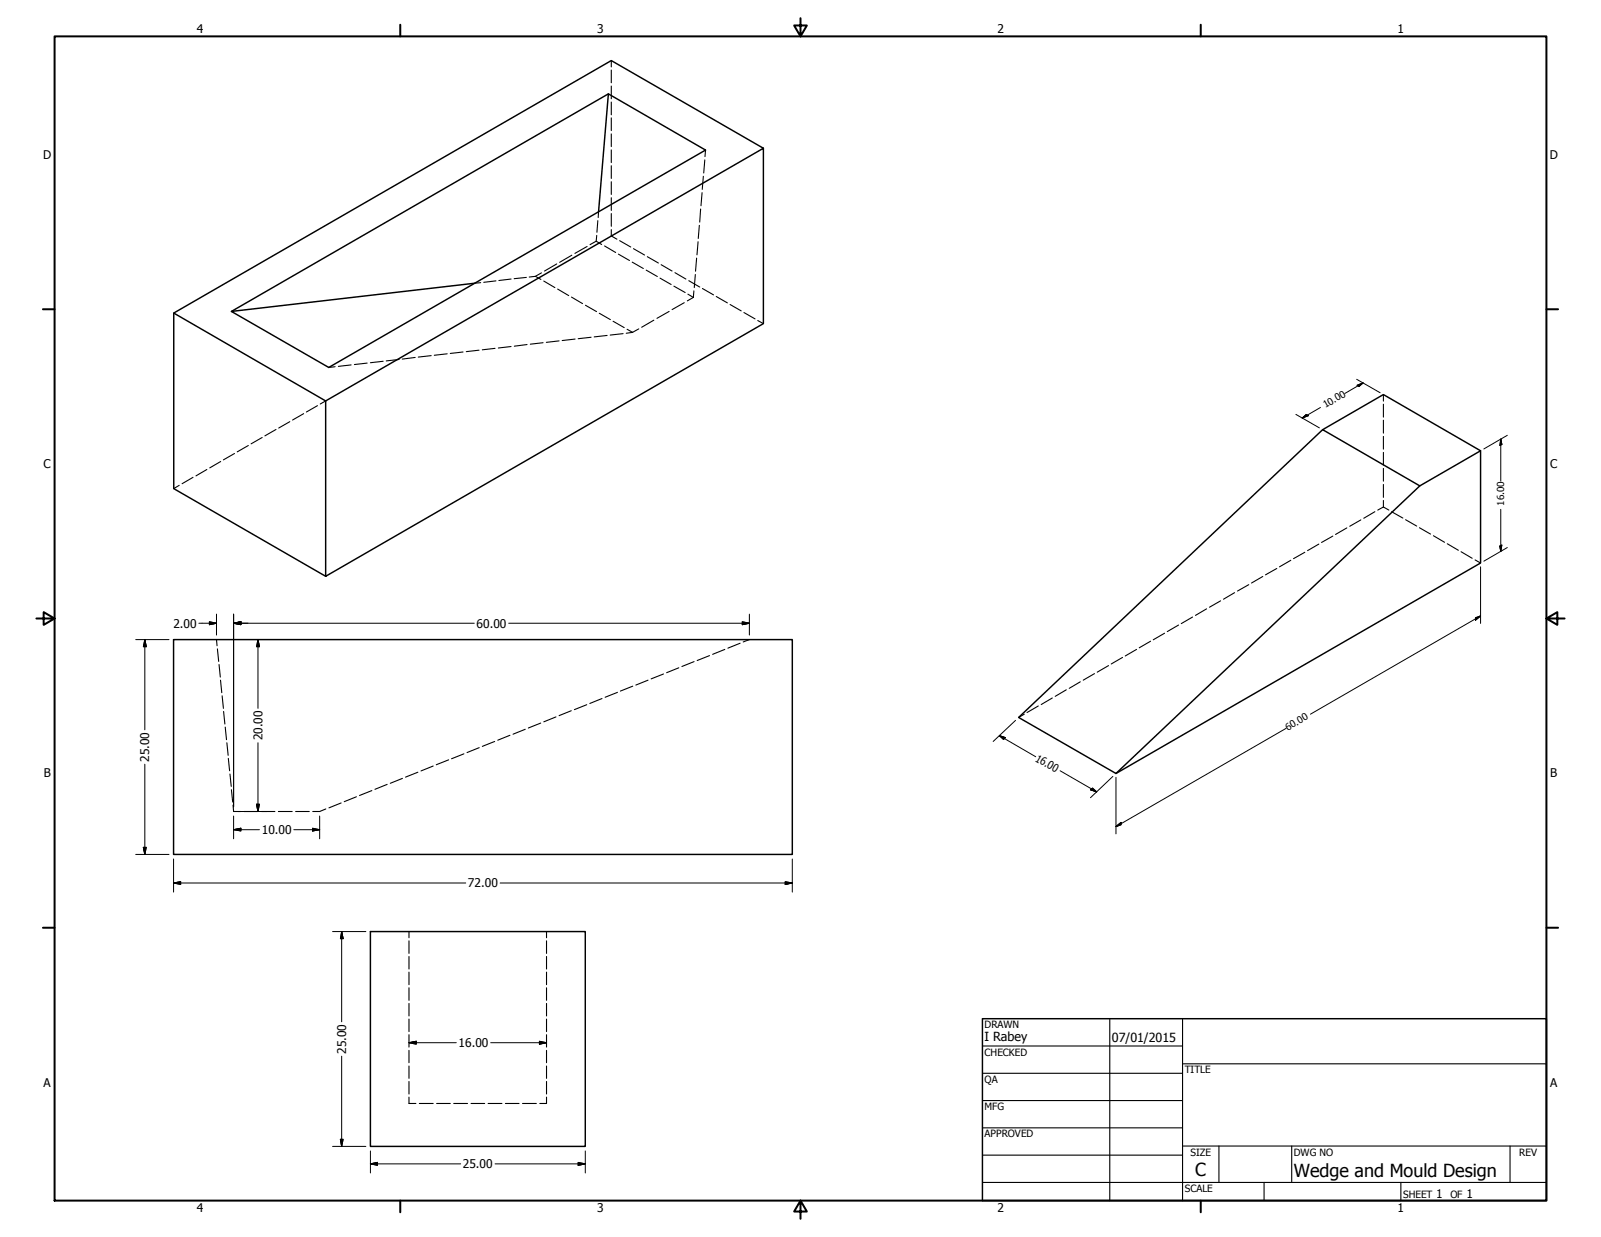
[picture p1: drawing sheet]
<svg xmlns="http://www.w3.org/2000/svg" width="559mm" height="432mm" viewBox="0 0 559 432" stroke-linecap="round" stroke-linejoin="round" font-family="sans-serif">
<!-- layer: Visible (ANSI) -->
<path d="M212.3 32.8l-131.5 75.9M266.4 51.8v61.2l-152.7 88.2-53.1-30.6v-61.3l152.8-88.2 53 30.7-152.7 88.2v61.2M208.9 73.9l3.4-41.1 34 19.6-131.6 75.9-33.9-19.6 84.9-9.8M60.6 109.3l53.1 30.7M461.6 150l21.3-12.3 33.9 19.7-21.2 12.2zM461.6 150l-106.1 100.4 34 19.6 127.3-73.5v-39.1M495.6 169.6l-106.1 100.4M60.6 223.3h215.9v75h-215.9zM129.3 325.2h75v75h-75z" fill="none" stroke="#000" stroke-width=".51"/>
<!-- layer: Hidden (ANSI) -->
<g fill="none" stroke="#000" stroke-width=".38">
<path d="M213.4 21.1v2.3M213.4 24.4v4.5M213.4 30v4.5M213.4 35.6v4.5M213.4 41.1v4.5M213.4 46.7v4.5M213.4 52.3v4.5M213.4 57.8v4.5M246 55.8l-.4 4.6M246.3 52.4l-.2 2.3M208.7 77l-.4 4.1M208.9 73.9l-.1 2"/>
<path d="M213.4 63.4v4.5M213.4 69v4.5M213.4 74.5v4.5M244.1 78.7l-.4 4.5M244.5 73l-.3 4.5M245 67.2l-.3 4.6M245.5 61.5l-.4 4.6M167.8 98.7l-2.1 .2M173.1 98l-4.3 .6M178.4 97.4l-4.3 .5M183.7 96.8l-4.2 .5M184.7 96.7l2.2-.2 1.9 1"/>
<path d="M189 95.2l-2.1 1.3M189.8 98.1l3.9 2.3M194.3 92.1l-4.2 2.5M199.6 89.1l-4.3 2.5M204.9 86l-4.2 2.5M208.1 84.2l1.9 1.1M208.1 84.2l-2.2 1.2M208.3 82.2l-.2 2M211 85.9l3.9 2.2M213.4 80.1v2.3l1.9 1.1M215.8 88.7l3.9 2.2M216.3 84l3.9 2.2"/>
<path d="M220.7 91.5l3.8 2.2M221.1 86.8l3.9 2.2M225.6 94.3l3.8 2.2M225.9 89.6l3.9 2.2M230.4 97.1l3.9 2.2M230.8 92.4l3.8 2.2M235.2 99.9l3.9 2.2M235.6 95.2l3.8 2.2M240.4 98l3.8 2.2M242.7 95.8l-.4 4.6M243.1 90.1l-.3 4.6M243.6 84.4l-.3 4.6"/>
<path d="M189.5 119.6l-4.4 .5M194.6 100.9l3.9 2.3M195.1 119l-4.4 .5M199.5 103.7l3.8 2.3M200.7 118.4l-4.5 .5M204.3 106.6l3.9 2.2M206.3 117.7l-4.5 .5M209.2 109.3l3.8 2.3M211.9 117.1l-4.5 .5M214 112.1l3.9 2.3M217.5 116.5l-4.5 .5M218.9 114.9l1.9 1.1"/>
<path d="M220.8 116l-2.2 .3M222.9 114.8l-2.1 1.2M228.2 111.8l-4.2 2.4M233.6 108.7l-4.3 2.4M238.8 105.7l-4.2 2.4M240.1 102.7l1.9 1.1M242 103.8l-2.1 1.2M242.2 101.5l-.2 2.3M245.2 100.7l3.8 2.2M250 103.5l3.9 2.2M254.8 106.3l3.9 2.2M259.7 109.1l3.8 2.2"/>
<path d="M264.5 111.9l1.9 1.1M113.7 140l-1.9 1M117 128l-2.3 .3M122.6 127.4l-4.5 .5M128.1 126.7l-4.4 .6M133.7 126.1l-4.4 .5M139.3 125.5l-4.5 .5M144.9 124.8l-4.5 .5M150.5 124.1l-4.5 .6M156.1 123.5l-4.5 .5M161.6 122.9l-4.4 .5M167.2 122.2l-4.4 .5"/>
<path d="M172.8 121.6l-4.5 .5M178.4 121l-4.5 .5M184 120.3l-4.5 .5M482.9 137.7v2.3M81.9 158.3l-3.9 2.2M86.7 155.5l-3.9 2.2M91.5 152.7l-3.9 2.2M96.3 149.9l-3.8 2.2M101.2 147.2l-3.9 2.2M106 144.4l-3.9 2.2M110.8 141.6l-3.9 2.2M482.9 141.1v4.5"/>
<path d="M482.9 146.7v4.5M482.9 152.3v4.5M482.9 157.9v4.5M62.5 169.4l-1.9 1.2M67.4 166.6l-3.8 2.2M72.2 163.9l-3.8 2.2M77 161.1l-3.8 2.2M479.9 178.6l-3.9 2.3M482.9 177l-2 1.1M482.9 177l1.9 1.1M482.9 163.5v4.5M482.9 169.1v4.5"/>
<path d="M482.9 174.7v2.3M485.7 178.6l3.9 2.2M445.6 198.4l-3.9 2.3M450.5 195.6l-3.9 2.3M455.4 192.8l-3.9 2.2M460.3 189.9l-3.9 2.3M465.2 187.1l-3.9 2.3M470.1 184.3l-3.9 2.3M475 181.5l-3.9 2.2M490.6 181.4l3.9 2.2M495.4 184.2l3.9 2.2M500.3 187l3.9 2.3"/>
<path d="M505.1 189.8l3.9 2.3M510 192.6l3.8 2.3M514.9 195.5l1.9 1M411.4 218.2l-4 2.3M416.2 215.4l-3.9 2.3M421.1 212.5l-3.8 2.3M426 209.7l-3.9 2.3M430.9 206.9l-3.9 2.3M435.9 204.1l-4 2.2M440.8 201.2l-4 2.3M75.6 223.3l.2 2.1M75.9 226.5l.4 4.4"/>
<path d="M76.5 232l.4 4.3M77 237.4l.4 4.4M220.9 239.5l-4.4 1.7M226.2 237.4l-4.3 1.7M231.6 235.3l-4.3 1.7M236.9 233.1l-4.2 1.7M242.3 230.9l-4.3 1.8M247.6 228.9l-4.3 1.7M253 226.7l-4.3 1.7M258.3 224.5l-4.2 1.8M261.6 223.3l-2.2 .8M377.1 238l-3.9 2.3"/>
<path d="M382 235.1l-3.9 2.3M386.9 232.3l-3.9 2.3M391.8 229.5l-3.9 2.3M396.7 226.7l-4 2.3M401.6 223.8l-4 2.3M406.5 221l-4 2.3M77.5 242.9l.5 4.4M78 248.3l.5 4.4M78.6 253.8l.5 4.4M79.2 259.3l.4 4.4M172.7 258.8l-4.4 1.7M178 256.7l-4.3 1.7"/>
<path d="M183.3 254.6l-4.2 1.7M188.7 252.4l-4.3 1.7M194.1 250.3l-4.3 1.7M199.4 248.1l-4.3 1.7M204.8 246l-4.3 1.7M210.1 243.8l-4.2 1.8M215.5 241.7l-4.3 1.7M357.5 249.3l-2 1.1M362.4 246.4l-3.9 2.3M367.3 243.6l-3.9 2.3M372.2 240.8l-3.9 2.3M79.7 264.7l.4 4.3"/>
<path d="M80.3 270.2l.4 4.3M80.8 275.7l.4 4.3M124.4 278.1l-4.3 1.7M129.8 276l-4.3 1.7M135.1 273.8l-4.2 1.7M140.5 271.7l-4.3 1.7M145.9 269.6l-4.4 1.7M151.2 267.4l-4.3 1.7M156.6 265.2l-4.3 1.8M161.9 263.1l-4.3 1.8M167.3 261l-4.3 1.7M81.3 281.1l.2 2.2h2.4"/>
<path d="M85.2 283.3h4.8M91.2 283.3h4.7M97.2 283.3h4.8M103.2 283.3h4.7M113.7 282.4l-2.1 .9h-2.4M119.1 280.3l-4.3 1.7M142.7 325.2v2.1M142.7 328.4v4.4M142.7 333.9v4.4M142.7 339.3v4.4M190.8 325.2v2.1M190.8 328.4v4.4"/>
<path d="M190.8 333.9v4.4M190.8 339.3v4.4M142.7 344.8v4.4M142.7 350.3v4.3M142.7 355.7v4.4M190.8 344.8v4.4M190.8 350.3v4.3M190.8 355.7v4.4M142.7 361.2v4.3M142.7 366.6v4.4M142.7 372.1v4.3M142.7 377.5v4.4"/>
<path d="M190.8 361.2v4.3M190.8 366.6v4.4M190.8 372.1v4.3M190.8 377.5v4.4M142.7 383v2.2h2.5M146.4 385.2h4.8M152.4 385.2h4.8M158.4 385.2h4.8M164.4 385.2h4.8M170.4 385.2h4.8M176.4 385.2h4.8M182.4 385.2h4.8"/>
<path d="M190.8 383v2.2h-2.4"/>
</g>
<!-- layer: Border (ANSI) -->
<g fill="none" stroke="#000" stroke-width=".7">
<path d="M19 12.7h520.8v406.4h-520.8zM139.7 8.6v4.1M279.4 6.3v6.4l-2.2-3.8h4.4l-2.2 3.8M419.1 8.6v4.1M15 107.9h4M539.8 107.9h4M12.7 215.9h6.3l-3.8-2.2v4.4l3.8-2.2M539.8 215.9l3.8 2.2v-4.4l-3.8 2.2h6.3M15 323.8h4M539.8 323.8h4M139.7 419.1v4.1M279.4 419.1l2.2 3.8h-4.4l2.2-3.8v6.3"/>
<path d="M419.1 419.1v4.1"/>
</g>
<!-- layer: Title (ANSI) -->
<g fill="none" stroke="#000" stroke-width=".38">
<path d="M387.3 355.6v63.5M412.7 355.6v63.5M342.9 365.1h69.8M342.9 374.6h69.8M412.7 371.3h127.1M342.9 384.2h69.8M342.9 393.7h69.8M342.9 412.7h196.9M342.9 403.2h69.8M412.7 400h127.1M425.4 400v12.7M441.2 412.7v6.4"/>
<path d="M450.8 400v12.7M488.9 412.7v6.4M527 400v12.7"/>
</g>
<path d="M342.9 355.6h196.9v63.5h-196.9z" fill="none" stroke="#000" stroke-width=".51"/>
<!-- layer: Dimension (ANSI) -->
<g fill="none" stroke="#000" stroke-width=".35">
<path d="M473.5 132.4l8.2 4.7M473.6 134.5l2.1-.8-1.4 1.2zM475.7 133.7l-6.3 3.7M452.3 144.7l8.2 4.7M454.5 145.9l1.4-1.2 .8 .4zM460.9 142.2l-6.4 3.7M523.8 153.3l.4 1.8-.7 .4zM523.8 153.3v14.7M526.1 152l-8.2 4.7M523.8 177.8v14.7M516.8 197.9v19.7M523.5 190.6l.7-.4-.4 2.3z"/>
<path d="M526.1 191.1l-8.2 4.8M69.4 217.6h6.2M73.1 217l2.5 .6-2.5 .5zM75.6 214.4v7.3M81.5 217.6l2.6-.6v1.1zM81.5 217.6h84M81.5 214.4v67.3M177.5 217.6h84.1M259.1 217l2.5 .6-2.5 .5zM261.6 214.4v7.3M515 215.6l1.8-.6-1.8 1.5zM516.8 215l-59.4 34.3"/>
<path d="M47.4 223.3h11.6M50.5 223.3l.6 2.4h-1.1zM50.5 223.3v31.5M90 223.3l.6 2.4h-1.1zM90 223.3v24M90 259.3v24M348.8 256.8l2.1 .7-.6 .6zM348.8 256.8l12.7 7.4M354.5 251.5l-7.9 7.3M448.9 254.3l-59.4 34.2M50.5 266.8v31.5M370 269l12.8 7.4"/>
<path d="M380.7 275.7l.6-.6 1.5 1.3zM388.4 271l-7.8 7.4M389.5 271.3v19.8M47.4 298.3h11.6M50 295.8h1.1l-.6 2.5zM60.6 299.8v11.6M81.5 289.6l2.6-.5v1zM81.5 284.9v7.9M81.5 289.6h9.1M83.2 283.3h10M89.5 280.7h1.1l-.6 2.6zM102.6 289.6h9"/>
<path d="M109.1 289.1l2.5 .5-2.5 .5zM111.6 284.9v7.9M276.5 299.8v11.6M389.5 288.5l1.8-1.4v.8zM60.6 308.2l2.5-.4v.9zM60.6 308.2h102M174.6 308.2h101.9M274.1 307.8l2.4 .4-2.4 .5zM116.1 325.2h11.6M119.3 325.2l.5 2.5h-1zM119.3 325.2v31.5M119.3 368.7v31.5"/>
<path d="M142.7 364l2.6-.5v1zM142.7 364h16.6M171.3 364h19.5M188.3 363.5l2.5 .5-2.5 .5zM118.8 397.7h1l-.5 2.5zM116.1 400.2h11.6M129.3 406.3l2.5-.5v1zM129.3 406.3h31.5M129.3 401.8v7.6M172.8 406.3h31.5M201.8 405.8l2.5 .5-2.5 .5zM204.3 401.8v7.6"/>
</g>
<g fill="#000" stroke="#000" stroke-width=".35">
<path d="M474.3 134.9l1.4-1.2zM473.6 134.5l2.1-.8-1.4 1.2zM454.5 145.9l1.4-1.2zM454.5 145.9l1.4-1.2 .8 .4zM523.8 153.3l.4 1.8zM523.8 153.3l.4 1.8-.7 .4zM523.5 190.6l.3 1.9zM523.5 190.6l.7-.4-.4 2.3zM73.1 218.1l2.5-.5zM73.1 217l2.5 .6-2.5 .5zM81.5 217.6l2.6-.6zM81.5 217.6l2.6-.6v1.1z"/>
<path d="M259.1 218.1l2.5-.5zM259.1 217l2.5 .6-2.5 .5zM515 216.5l1.8-1.5zM515 215.6l1.8-.6-1.8 1.5zM50.5 223.3l.6 2.4zM50.5 223.3l.6 2.4h-1.1zM90 223.3l.6 2.4zM90 223.3l.6 2.4h-1.1zM348.8 256.8l2.1 .7zM348.8 256.8l2.1 .7-.6 .6zM380.7 275.7l2.1 .7zM380.7 275.7l.6-.6 1.5 1.3z"/>
<path d="M50 295.8l.5 2.5zM50 295.8h1.1l-.6 2.5zM81.5 289.6l2.6-.5zM81.5 289.6l2.6-.5v1zM89.5 280.7l.5 2.6zM89.5 280.7h1.1l-.6 2.6zM109.1 290.1l2.5-.5zM109.1 289.1l2.5 .5-2.5 .5zM389.5 288.5l1.8-1.4zM389.5 288.5l1.8-1.4v.8zM60.6 308.2l2.5-.4zM60.6 308.2l2.5-.4v.9z"/>
<path d="M274.1 308.7l2.4-.5zM274.1 307.8l2.4 .4-2.4 .5zM119.3 325.2l.5 2.5zM119.3 325.2l.5 2.5h-1zM142.7 364l2.6-.5zM142.7 364l2.6-.5v1zM188.3 364.5l2.5-.5zM188.3 363.5l2.5 .5-2.5 .5zM118.8 397.7l.5 2.5zM118.8 397.7h1l-.5 2.5zM129.3 406.3l2.5-.5zM129.3 406.3l2.5-.5v1z"/>
<path d="M201.8 406.8l2.5-.5zM201.8 405.8l2.5 .5-2.5 .5z"/>
</g>
<g font-size="6.3">
<text x="417.2" y="410.6">C</text>
<text x="451.6" y="410.7">Wedge and Mould Design</text>
</g>
<g font-size="4.4">
<text x="343.7" y="363.5">I Rabey</text>
<text x="388.1" y="363.7">07/01/2015</text>
</g>
<g font-size="4.2">
<text x="68.7" y="11.7">4</text>
<text x="208.4" y="11.7">3</text>
<text x="348.1" y="11.7">2</text>
<text x="487.8" y="11.7">1</text>
<text x="15.1" y="55.5">D</text>
<text x="540.9" y="55.5">D</text>
<text x="15.2" y="163.4">C</text>
<text x="541" y="163.4">C</text>
<text x="60.5" y="219.1">2.00</text>
<text x="166.4" y="219.1">60.00</text>
<text x="91.6" y="258.4" transform="rotate(-90 91.6 258.4)">20.00</text>
<text x="52.1" y="265.9" transform="rotate(-90 52.1 265.9)">25.00</text>
<text x="15.3" y="271.4">B</text>
<text x="541.1" y="271.4">B</text>
<text x="91.4" y="291.1">10.00</text>
<text x="163.3" y="309.8">72.00</text>
<text x="160.1" y="365.5">16.00</text>
<text x="120.8" y="367.9" transform="rotate(-90 120.8 367.9)">25.00</text>
<text x="15.2" y="379.3">A</text>
<text x="541" y="379.3">A</text>
<text x="161.5" y="407.8">25.00</text>
<text x="501.3" y="418.3">1</text>
<text x="511.8" y="418.3">1</text>
<text x="68.7" y="423.2">4</text>
<text x="208.4" y="423.2">3</text>
<text x="348.1" y="423.2">2</text>
<text x="487.8" y="423.2">1</text>
</g>
<text font-size="3.7" x="361.1" y="265.5" transform="rotate(30 361.1 265.5)">16.00</text>
<g font-size="3.5">
<text x="343.7" y="358.9">DRAWN</text>
<text x="343.7" y="368.5">CHECKED</text>
<text x="413.5" y="374.6">TITLE</text>
<text x="343.7" y="378">QA</text>
<text x="343.7" y="387.5">MFG</text>
<text x="343.7" y="397.1">APPROVED</text>
<text x="415.5" y="403.4">SIZE</text>
<text x="451.6" y="403.4">DWG NO</text>
<text x="530.3" y="403.4">REV</text>
<text x="413.5" y="416.1">SCALE</text>
<text x="489.7" y="418.3">SHEET</text>
<text x="506.2" y="418.3">OF</text>
</g>
<g font-size="3.4">
<text x="462.6" y="142.6" transform="rotate(-30 462.6 142.6)">10.00</text>
<text x="525" y="176.5" transform="rotate(-90 525 176.5)">16.00</text>
<text x="449.5" y="255.1" transform="rotate(-30 449.5 255.1)">60.00</text>
</g>
</svg>
